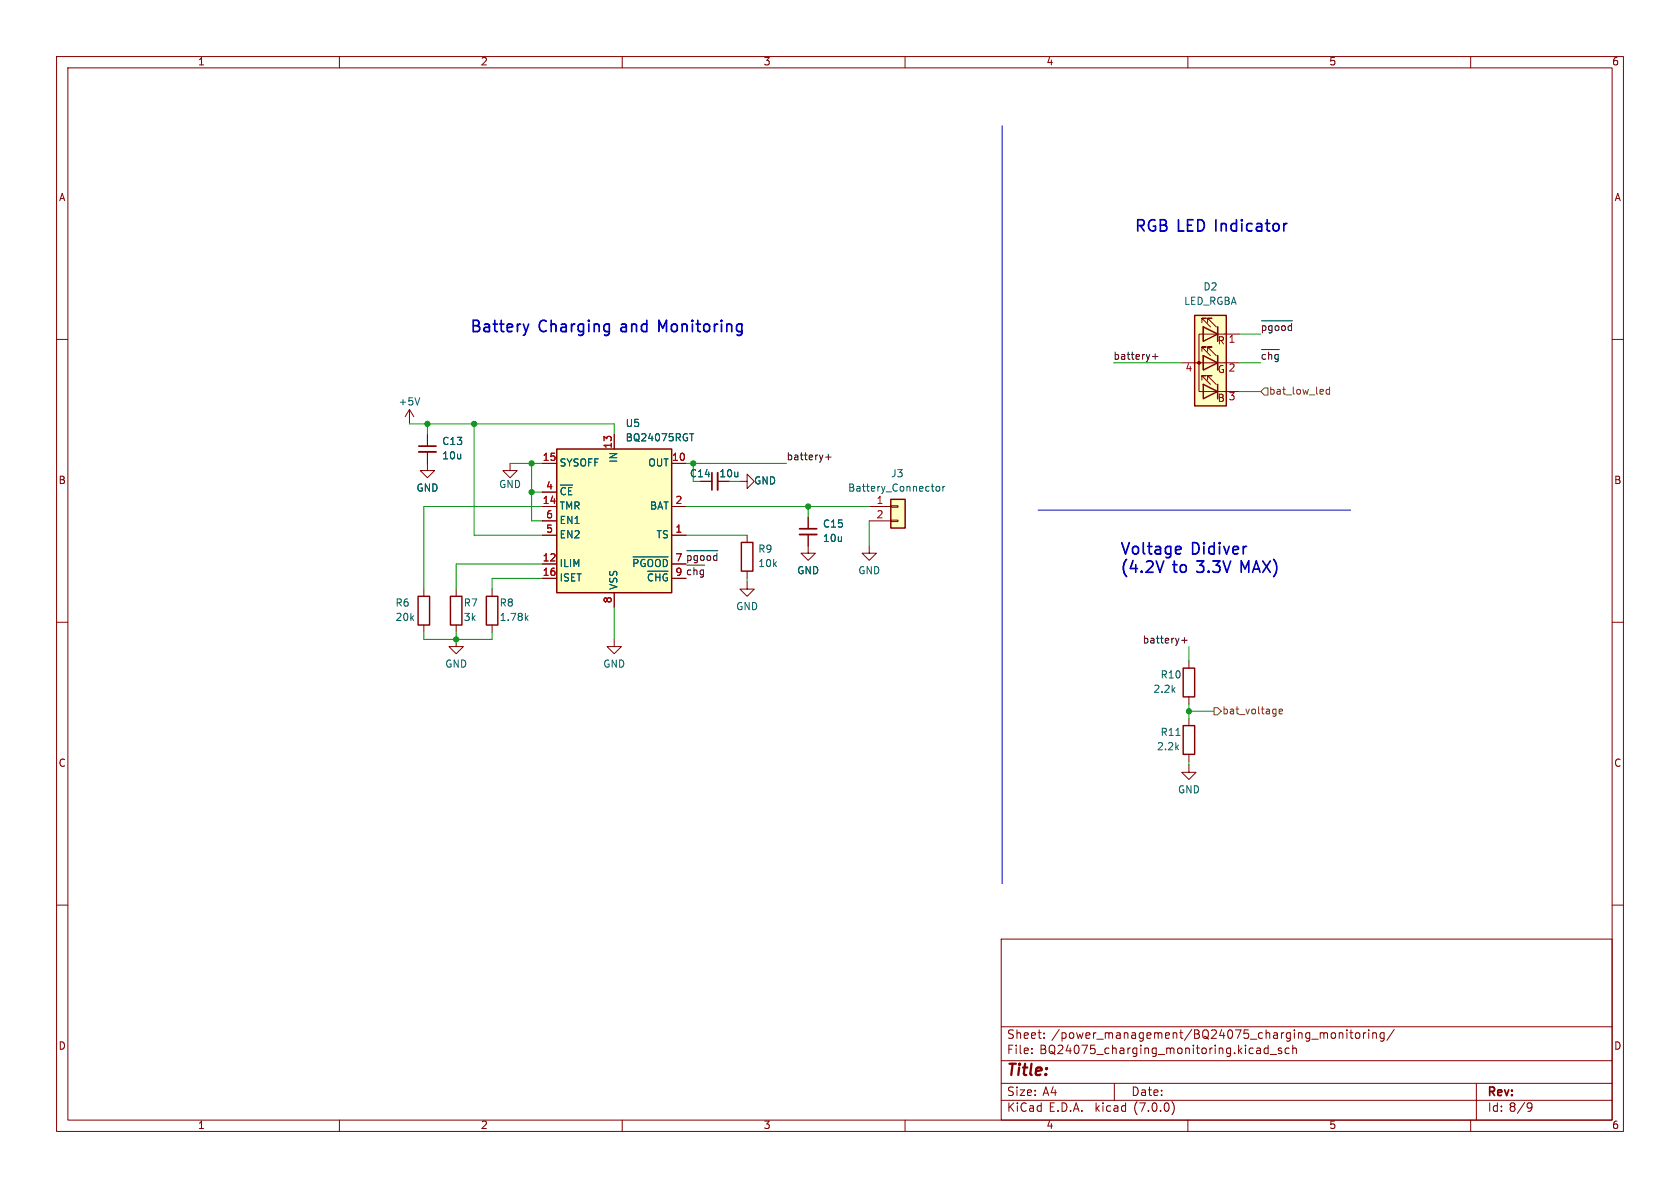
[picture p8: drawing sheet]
<svg xmlns="http://www.w3.org/2000/svg" width="297mm" height="210mm" viewBox="0 0 297 210" stroke-linecap="round" stroke-linejoin="round" font-family="sans-serif">
<g fill="none" stroke="#840000" stroke-width=".18">
<path d="M10 10h277v190h-277zM12 12h273v186h-273zM60 10v2M110 10v2M160 10v2M210 10v2M260 10v2M10 60h2M212.5 57v-.7h.7h-.7l1.5 1.5M212.7 57.8v2.5zM212.7 57.8h.1M213.5 57v-.7h.7h-.7l1.5 1.5"/>
<path d="M215.3 57.8v2.5M219.1 59.1h-7.1v10.1h7.1M285 60h2M72.4 72.4l-.8 1.3M72.4 72.4v2.5M72.4 72.4l.8 1.3M75.6 79.9v3.3h1.2l-1.2 1.3-1.3-1.3h1.3M75.6 76.8v2.1M108.6 76.8v2.6M208.9 64.1h10.2M212.5 67.2v-.8h.7h-.7l1.5 1.5M212.5 62.1v-.8h.7h-.7l1.5 1.6"/>
<path d="M212.7 62.9v2.5zM212.7 62.9h.1M213.5 67.2v-.8h.7h-.7l1.5 1.5M213.5 62.1v-.8h.7h-.7l1.5 1.6M215.3 62.9v2.5M90.2 81.9v1.3h1.2l-1.2 1.3-1.3-1.3h1.3M95.9 94.6h2.5M95.9 81.9h2.5M95.9 99.7h2.5M95.9 89.5h2.5M95.9 87h2.5M95.9 92.1h2.5"/>
<path d="M118.7 94.6h2.6M118.7 81.9h2.6M118.7 99.7h2.6M118.7 89.5h2.6M123.8 85.1h2.1M130.8 85.1h1.3v-1.3l1.2 1.3-1.2 1.3v-1.3M132.1 94.6v1.3M142.9 94.5v3.3h1.2l-1.2 1.3-1.3-1.3h1.3M142.9 91.4v2.1M153.7 96.5v1.3h1.2l-1.2 1.3-1.3-1.3h1.3M153.7 89.5h3.8M153.7 92.1h3.8"/>
<path d="M157.5 91.9h1.2v.3h-1.2zM157.5 89.4h1.2v.3h-1.2zM10 110h2M74.9 104.1v1.3M74.9 110.5v1.3M80.6 113v1.3h1.3l-1.3 1.3-1.2-1.3h1.2M80.6 104.1v1.3M80.6 110.5v1.3M87 104.1v1.3M87 110.5v1.3M95.9 102.2h2.5M108.6 113v1.3h1.3l-1.3 1.3-1.3-1.3h1.3"/>
<path d="M108.6 104.8v2.5M118.7 102.2h2.6M132.1 102.9v1.2h1.2l-1.2 1.3-1.3-1.3h1.3M132.1 101v1.2M210.2 116.8v1.3M285 110h2M210.2 135.3v1.2h1.3l-1.3 1.3-1.3-1.3h1.3M210.2 123.2v1.3M210.2 127v1.3M210.2 133.4v1.2M10 160h2M285 160h2"/>
<path d="M177 166h108v32h-108zM60 198v2M110 198v2M160 198v2M177 194.5h108M177 191.5h108M177 187.5h108M177 181.5h108M182.4 186.1v.2M182.4 185.3v.2M184.6 183.4v.2M184.6 182.6v.2"/>
<path d="M197 191.5v3M207.2 194.7a1.72 1.72 0 0 1 0 2.3M210 198v2M224.2 184.8v1.5M224.2 185.3h-.4l-.3 .2v.5l.1 .2h.6M224.5 186.4h1.2M226.5 185.3h-.3l-.2 .2v.2l.5 .1v.4h-.5M227.9 185.3h-.4l-.3 .2v.5l.1 .2h.6M228.5 185.4l.3-.1h.3l.1 1M228.5 184.8v1.5M236.8 182.6v1M236.8 182.7l.2-.1h.3l.1 1"/>
<path d="M238.1 182.1v.1M238.1 182.6v1M238.6 182.6h.6M238.8 182.1v1.2l.4 .3M239.7 182.7l.2-.1 .4 .1 .1 .6-.1 .2-.4 .1-.2-.2zM241 182.6v1M241.5 182.6h-.3l-.2 .2M242 182.1v.1M242 182.6v1M242.7 182.7l.2-.1h.4v1M242.7 182.6v1M244.7 182.6h-.4l-.3 .2v.5l.1 .2h.6"/>
<path d="M244.7 182.6v1.2l-.3 .3-.4-.1M246.5 182l-1.3 1.9M260 198v2M261 191.5v6.5M270.3 195l.5 .1a.99 .99 0 0 1-.4 1.4h-.3M270.8 195.6l-.3 .3h-.2"/>
</g>
<g fill="none" stroke="#006464" stroke-width=".18">
<path d="M74.2 70.3l-.4 1.3M121.9 76.7h.7M99.1 85.7h2.1M100 86.3l-.3-.1-.3 .1-.2 .4M101.1 86.2h-.6v1.3M111.9 98.4h6.2M112.8 99.3l-.1-.3-.6-.1v1.3M114 99h-.5l-.2 .4M114.5 99.3a.42 .42 0 0 1 .5-.4 .42 .42 0 0 1 .4 .4M115.9 99.3a.42 .42 0 0 1 .4-.4 .42 .42 0 0 1 .4 .4M118 99.4l-.2-.4-.5-.1v1.3M165.5 86.1l.2-.1 .4 .1v.5l-.1 .2h-.3l-.2-.1z"/>
<path d="M166.7 86v.8M167 86l-.3 .2M93 109.2l.4 .5M93.4 108.8l-.5 .5M114.5 101h3.6M115.9 101.4v1.3M116.7 101.4v1.3"/>
</g>
<g fill="none" stroke="#840000" stroke-width=".25">
<path d="M211.2 55.8h5.6v16h-5.6zM212.7 57.8l2.6 1.3-2.6 1.2zM215.3 57.8v2.5M98.4 79.4h20.3v25.4h-20.3zM212.7 67.9l2.6 1.3-2.6 1.3zM212.7 62.9l2.6 1.2-2.6 1.3zM215.3 62.9v2.5M215.3 67.9v2.6M131.1 95.9h2v5.1h-2zM157.5 88.3h2.5v5h-2.5zM73.9 105.4h2v5.1h-2zM79.6 105.4h2.1v5.1h-2.1z"/>
<path d="M86 105.4h2v5.1h-2zM209.2 118.1h2v5.1h-2zM209.2 128.3h2v5.1h-2z"/>
</g>
<g fill="#ffffc2" stroke="#ffffc2" stroke-width=".18">
<path d="M98.4 79.4h20.3v25.4h-20.3z"/>
<path d="M157.5 88.3h2.5v5h-2.5z"/>
<path d="M211.2 55.8h5.6v16h-5.6z"/>
</g>
<path d="M74 79.9h3.1M126.9 83.6v3M141.4 94.5h3" fill="none" stroke="#840000" stroke-width=".33"/>
<path d="M74 78.9h3.1M125.9 83.6v3M141.4 93.5h3" fill="none" stroke="#840000" stroke-width=".3"/>
<circle cx="212" cy="64.1" r=".25" fill="#840000" stroke="#840000" stroke-width=".18"/>
<path d="M223.5 68.6h.7v1.3h-.7l-.6-.7zM235 68.4v1.3M235 68.9l-.3-.1-.3 .3 .2 .5h.4M214.6 125.1h.7l.6 .6-.6 .7h-.7zM226.1 125.8l.6-.1v-.3h-.4l-.2 .1 .1 .6h.5" fill="none" stroke="#725600" stroke-width=".18"/>
<path d="M223 56.7h5.5M203.7 63h1M204.2 62.5v1M223 61.8h3.1M121.4 97.4h5.5M121.4 99.9h3.1M146 80.8h.9M146.4 80.3v1M208.9 113.2h1M209.4 112.7v1" fill="none" stroke="#0f0f0f" stroke-width=".18"/>
<path d="M205.7 99.2l-.6 2" fill="none" stroke="#0000c2" stroke-width=".3"/>
<path d="M177.2 22.2v134M183.5 90.2h55.3" fill="none" stroke="#0000c2" stroke-width=".18"/>
<g fill="none" stroke="#009600" stroke-width=".18">
<path d="M219.1 59.1h3.8M72.4 74.9h36.2v1.9M75.6 74.9v1.9M83.8 74.9v19.7h12.1M196.8 64.1h12.1M219.1 64.1h3.8M219.1 69.2h3.8M90.2 81.9h5.7M94 81.9v10.2h1.9M94 87h1.9M95.9 89.5h-21v14.6M95.9 99.7h-15.3v4.4"/>
<path d="M121.3 81.9h17.8M121.3 94.6h10.8M121.3 89.5h32.4M122.6 81.9v3.2M128.9 85.1h1.9M142.9 89.5v1.9M153.7 92.1v4.4M74.9 111.8v1.2h12.1v-1.2M80.6 111.8v1.2M95.9 102.2h-8.9v1.9M108.6 107.3v5.7M132.1 102.2v.7"/>
<path d="M210.2 114.3v2.5M210.2 124.5v2.5M210.2 134.6v.7M210.2 125.7h4.4"/>
</g>
<g fill="#009600" stroke="#009600" stroke-width=".18">
<circle cx="94" cy="87" r=".46"/>
<circle cx="83.8" cy="74.9" r=".46"/>
<circle cx="75.6" cy="74.9" r=".46"/>
<circle cx="94" cy="81.9" r=".46"/>
<circle cx="80.6" cy="113" r=".46"/>
<circle cx="142.9" cy="89.5" r=".46"/>
<circle cx="210.2" cy="125.7" r=".46"/>
<circle cx="122.6" cy="81.9" r=".46"/>
</g>
<g font-size="2.8" fill="#0000c2">
<text x="200.7" y="41.3">RGB LED Indicator</text>
<text x="83.2" y="59.1">Battery</text>
<text x="95.3" y="59.1">Charging</text>
<text x="110.1" y="59.1">and</text>
<text x="117.1" y="59.1">Monitoring</text>
<text x="198.1" y="98.4">Voltage</text>
<text x="198.1" y="101.6">(4.2V</text>
<text x="207.5" y="101.6">to 3.3V</text>
<text x="210.7" y="98.4">Didiver</text>
<text x="220" y="101.6">MAX)</text>
</g>
<text font-size="2.8" fill="#840000" x="178" y="190.8">Title:</text>
<g font-size="2.1" fill="#840000">
<text x="178" y="183.9">Sheet:</text>
<text x="185.9" y="183.9">/power_management/BQ24075_charging_monitoring/</text>
<text x="178" y="186.6">File:</text>
<text x="183.8" y="186.6">BQ24075_charging_monitoring.kicad_sch</text>
<text x="178" y="196.8">KiCad</text>
<text x="178" y="194">Size:</text>
<text x="184.3" y="194">A4</text>
<text x="185.4" y="196.8">E.D.A.</text>
<text x="193.7" y="196.8">kicad</text>
<text x="200" y="194">Date:</text>
<text x="200.6" y="196.8">(7.0.0)</text>
<text x="263" y="194.2">Rev:</text>
<text x="263" y="196.8">Id: 8/9</text>
</g>
<g font-size="1.8" fill="#840000">
<text x="35" y="11.8">1</text>
<text x="85" y="11.8">2</text>
<text x="135" y="11.8">3</text>
<text x="185" y="11.8">4</text>
<text x="235" y="11.8">5</text>
<text x="285" y="11.8">6</text>
<text x="10.4" y="35.8">A</text>
<text x="285.4" y="35.8">A</text>
<text x="215.2" y="61.2">R</text>
<text x="215.2" y="71.3">B</text>
<text x="215.2" y="66.2">G</text>
<text x="10.3" y="85.8">B</text>
<text x="127.1" y="84.6">10u</text>
<text x="285.3" y="85.8">B</text>
<text x="10.3" y="135.8">C</text>
<text x="285.3" y="135.8">C</text>
<text x="10.3" y="185.8">D</text>
<text x="285.3" y="185.8">D</text>
<text x="35" y="199.8">1</text>
<text x="85" y="199.8">2</text>
<text x="135" y="199.8">3</text>
<text x="185" y="199.8">4</text>
<text x="235" y="199.8">5</text>
<text x="285" y="199.8">6</text>
</g>
<g font-size="1.8" fill="#006464">
<text x="212.7" y="51.6">D2</text>
<text x="209.3" y="54.2">LED_RGBA</text>
<text x="70.4" y="71.9">+5V</text>
<text x="110.5" y="75.8">U5</text>
<text x="78.1" y="78.9">C13</text>
<text x="78.1" y="81.5">10u</text>
<text x="98.9" y="82.7">SYSOFF</text>
<text x="109.4" y="81.9" transform="rotate(-90 109.4 81.9)">IN</text>
<text x="110.5" y="78.3">BQ24075RGT</text>
<text x="114.5" y="82.7">OUT</text>
<text x="73.6" y="87.2">GND</text>
<text x="88.2" y="86.6">GND</text>
<text x="98.9" y="88.4">~{CE}</text>
<text x="121.9" y="84.6">C14</text>
<text x="133.3" y="85.9">GND</text>
<text x="149.9" y="87.2">Battery_Connector</text>
<text x="157.5" y="84.6">J3</text>
<text x="98.9" y="90.4">TMR</text>
<text x="98.9" y="95.4">EN2</text>
<text x="98.9" y="92.9">EN1</text>
<text x="114.8" y="90.4">BAT</text>
<text x="115.9" y="95.4">TS</text>
<text x="145.4" y="93.5">C15</text>
<text x="98.9" y="100.5">ILIM</text>
<text x="111.6" y="101.1">~{PGOOD}</text>
<text x="134" y="98">R9</text>
<text x="134" y="100.5">10k</text>
<text x="140.9" y="101.8">GND</text>
<text x="145.4" y="96.1">10u</text>
<text x="151.7" y="101.8">GND</text>
<text x="69.9" y="107.5">R6</text>
<text x="81.9" y="107.5">R7</text>
<text x="88.3" y="107.5">R8</text>
<text x="98.9" y="103.1">ISET</text>
<text x="109.4" y="104.3" transform="rotate(-90 109.4 104.3)">VSS</text>
<text x="114.2" y="103.7">~{CHG}</text>
<text x="69.9" y="110">20k</text>
<text x="81.9" y="110">3k</text>
<text x="88.3" y="110">1.78k</text>
<text x="130.1" y="108.1">GND</text>
<text x="78.6" y="118.3">GND</text>
<text x="106.6" y="118.3">GND</text>
<text x="203.8" y="122.7">2.2k</text>
<text x="205.1" y="120.2">R10</text>
<text x="205.1" y="130.4">R11</text>
<text x="204.5" y="132.9">2.2k</text>
<text x="208.2" y="140.5">GND</text>
</g>
<g font-size="1.8" fill="#0f0f0f">
<text x="222.9" y="58.7">~{pgood}</text>
<text x="196.8" y="63.8">battery+</text>
<text x="222.9" y="63.8">~{chg}</text>
<text x="139.1" y="81.6">battery+</text>
<text x="119.3" y="99.4">7 ~{pgood}</text>
<text x="119.3" y="102">9 ~{chg}</text>
<text x="201.9" y="114">battery+</text>
</g>
<g font-size="1.8" fill="#a90000">
<text x="217.1" y="61">1</text>
<text x="209.5" y="66">4</text>
<text x="217.1" y="66">2</text>
<text x="217.1" y="71.1">3</text>
<text x="95.9" y="81.7">15</text>
<text x="108.3" y="79.4" transform="rotate(-90 108.3 79.4)">13</text>
<text x="118.7" y="81.7">10</text>
<text x="95.9" y="89.3">14</text>
<text x="96.5" y="86.7">4</text>
<text x="119.3" y="89.3">2</text>
<text x="154.9" y="89.3">1</text>
<text x="96.5" y="94.4">5</text>
<text x="96.5" y="91.8">6</text>
<text x="119.3" y="94.4">1</text>
<text x="154.9" y="91.8">2</text>
<text x="95.9" y="99.4">12</text>
<text x="95.9" y="102">16</text>
<text x="119.3" y="99.4">7</text>
<text x="119.3" y="102">9</text>
<text x="108.3" y="106.7" transform="rotate(-90 108.3 106.7)">8</text>
</g>
<g font-size="1.8" fill="#725600">
<text x="224.3" y="70">bat_low_led</text>
<text x="216.1" y="126.6">bat_voltage</text>
</g>
</svg>
